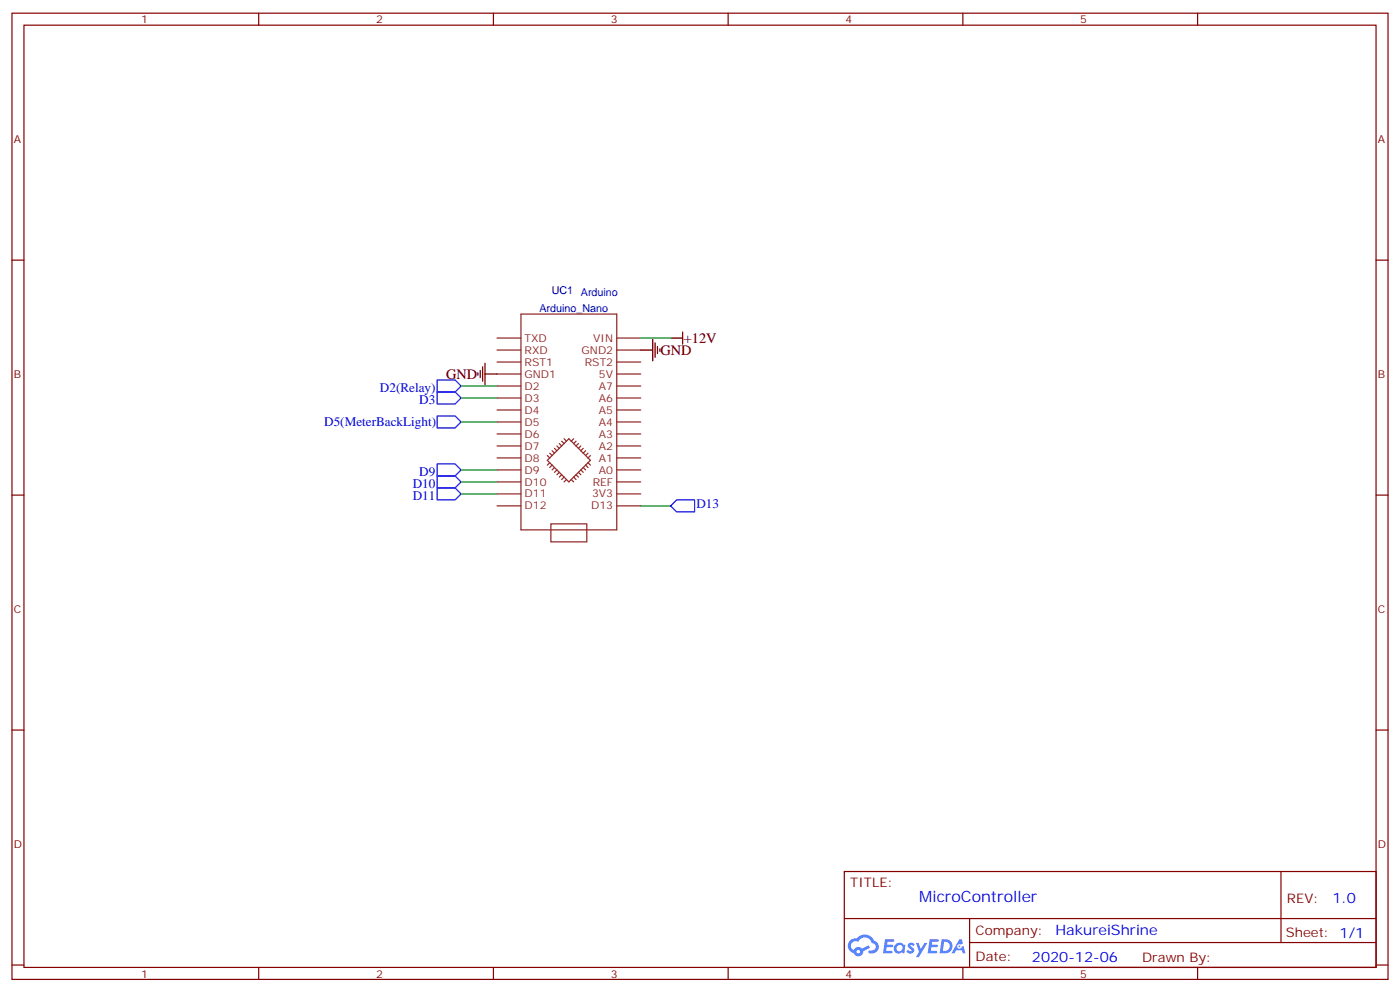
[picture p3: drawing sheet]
<svg xmlns="http://www.w3.org/2000/svg" width="412mm" height="292mm" viewBox="0 0 412 292" stroke-linecap="round" stroke-linejoin="round" font-family="sans-serif">
<g fill="none" stroke="#870000" stroke-width=".35">
<path d="M3.5 3.9h405.4v284.3h-405.4zM7.1 7.4h398.2v277.3h-398.2zM76.2 3.9v3.5M145.3 3.9v3.5M214.5 3.9v3.5M283.6 3.9v3.5M352.8 3.9v3.5M3.5 76.6h3.6M405.3 76.6h3.6M3.5 145.7h3.6M405.3 145.7h3.6M3.5 214.8h3.6"/>
<path d="M405.3 214.8h3.6M248.7 256.5h156.6v28.2h-156.6zM377.3 256.5v20.9M248.7 270.3h156.5M285.6 277.4h119.6M285.6 270.3v14.1M3.5 284h3.6M76.2 284.7v3.5M145.3 284.7v3.5M214.5 284.7v3.5M283.6 284.7v3.5M352.8 284.7v3.5"/>
<path d="M405.3 284h3.6"/>
</g>
<g fill="#5487ff">
<path d="M267.7 277.6a1.22 1.22 0 0 1 1.7 .3l-.4 .6a.47 .47 0 0 0-.3-.4 .47 .47 0 0 0-.5 .2l.1 .2a1.14 1.14 0 0 1 .8 1.8 1.14 1.14 0 0 1-1.9-.1l-.2-.1 .5-.6 .7 .4a.29 .29 0 0 0 .3-.2 .29 .29 0 0 0-.2-.3 1.04 1.04 0 0 1-.6-1.8z"/>
<path d="M260.7 276.4h2.4l.3 .2-.2 .5h-1.8l-.1 .9h1.5l.3 .4-.3 .3h-1.6l-.2 1.1 1.7 .1 .2 .3-.2 .3-2.6 .1z"/>
<path d="M273.8 276.4h2.4l.3 .2-.1 .5h-1.8l-.2 .9h1.6l.3 .4-.4 .3h-1.6l-.1 1.1 1.7 .1 .2 .3-.2 .3h-2.6z"/>
<path d="M282.6 276.4h.7l.3 1.3-.6 .3a.69 .69 0 0 0-1 .2 .69 .69 0 0 0 .4 1 .69 .69 0 0 0 .9-.6l.5-.3 .6 2.2h-.8l-.2-.8h-1.8l-.5 .8h-.8z"/>
<path d="M269.8 277.5h.8l.6 1.8 1.1-1.8h.9l-2.6 4.2h-.8l.9-1.6z"/>
<path d="M277.4 276.4l-.6 4.2h1.3a2.11 2.11 0 0 0 2.5-2.2 2.11 2.11 0 0 0-2.5-2zM278.1 277.1a1.39 1.39 0 0 1 1.7 1.5 1.39 1.39 0 0 1-1.8 1.2h-.3z"/>
<path d="M263.7 278a1.54 1.54 0 0 0-.1 2.2 1.54 1.54 0 0 0 2.2 .1l.6 .3 .3-2.3-.2-.3h-.4a1.49 1.49 0 0 0-2.4 0zM264 279a.94 .94 0 0 1 1.8 0 .94 .94 0 0 1-1.8 0z"/>
<path d="M250.4 276.8a2.18 2.18 0 0 0 1.1 3.7 1.44 1.44 0 0 0 1.6 .9 1.44 1.44 0 0 0 1.2-1.5l2-1-.5-.7-1.9 1a1.47 1.47 0 0 0-2.4 .4 1.39 1.39 0 0 1-.7-1.9 1.39 1.39 0 0 1 2-.5 2.12 2.12 0 0 1 2.2-1.3 2.12 2.12 0 0 1 1.9 1.7 1.14 1.14 0 0 1 1.1 1.4 1.14 1.14 0 0 1-1.7 .7 .43 .43 0 0 0-.5 .4 .43 .43 0 0 0 .4 .5 1.98 1.98 0 0 0 2.5-1.3 1.98 1.98 0 0 0-1.2-2.5 3.1 3.1 0 0 0-5.3-.7l-.9 .1zM252.3 280.1a.55 .55 0 0 1 1.1 0 .55 .55 0 0 1-1.1 0z"/>
<circle cx="282.6" cy="278.5" r=".26"/>
</g>
<g fill="none" stroke="#8c2424" stroke-width=".35">
<path d="M146.4 99.5h7.1M153.5 92.4h28.2v63.5h-28.2zM181.7 99.5h7M146.4 117.1h7.1M146.4 113.6h7.1M146.4 110.1h7.1M146.4 106.5h7.1M146.4 103h7.1M181.7 117.1h7M181.7 113.6h7M181.7 110.1h7M181.7 106.5h7"/>
<path d="M181.7 103h7M146.4 138.3h7.1M146.4 134.8h7.1M146.4 131.2h7.1M146.4 127.7h7.1M146.4 124.2h7.1M146.4 120.6h7.1M161.2 134.1l.7 .7M161.9 133.3l.7 .8M161.9 136.2l-.7 .7M162.6 132.6l.7 .7M162.6 136.9l-.7 .7"/>
<path d="M163.3 131.9l.7 .7M163.3 137.6l-.7 .7M164 131.2l.7 .7M164 138.3l-.7 .7M164.7 139l-.7 .7M164.7 130.5l.8 .7M165.5 129.8l.7 .7M165.5 139.7l-.8 .7M166.2 129.1l.7 .7M167.6 129.1l6.3 6.4-6.3 6.3-6.4-6.3zM169 129.1l-.7 .7M169.7 139.7l.7 .7"/>
<path d="M169.7 129.8l-.7 .7M170.4 139l.7 .7M170.4 130.5l-.7 .7M171.1 138.3l.7 .7M171.1 131.2l-.7 .7M171.8 137.6l.7 .7M171.8 131.9l-.7 .7M172.5 136.9l.7 .7M172.5 132.6l-.7 .7M173.2 136.2l.7 .7M173.2 133.3l-.7 .8M173.9 134.1l-.7 .7"/>
<path d="M181.7 138.3h7M181.7 134.8h7M181.7 131.2h7M181.7 127.7h7M181.7 124.2h7M181.7 120.6h7M146.4 145.3h7.1M146.4 141.8h7.1M146.4 148.9h7.1M162.3 154.2h10.6v5.3h-10.6zM166.2 140.4l-.7 .7M166.9 141.1l-.7 .7"/>
<path d="M168.3 141.1l.7 .7M169 140.4l.7 .7M181.7 145.3h7M181.7 141.8h7M181.7 148.9h7"/>
</g>
<path d="M192.3 99.8v6.4M197.6 99.5h3.5M201.1 97.7v3.5M140.8 109.7v.7M141.5 109v2.1M142.2 107.9v4.3M142.9 110.1h3.5M142.9 106.9v6.3M188.7 103h3.6M193 100.9v4.2M193.7 102v2.1M194.4 102.7v.7" fill="none" stroke="#000" stroke-width=".35"/>
<path d="M188.7 99.5h8.9M135.8 113.6h10.6M135.8 117.1h10.6M135.8 138.3h10.6M135.8 124.2h10.6M135.8 141.8h10.6M135.8 145.3h10.6M188.7 148.9h8.9" fill="none" stroke="#008700" stroke-width=".35"/>
<path d="M128.8 111.8h5.3l1.7 1.8-1.7 1.8h-5.3zM128.8 115.4h5.3l1.7 1.7-1.7 1.8h-5.3zM128.8 136.5h5.3l1.7 1.8-1.7 1.8h-5.3zM128.8 122.4h5.3l1.7 1.8-1.7 1.7h-5.3zM128.8 140.1h5.3l1.7 1.7-1.7 1.8h-5.3zM128.8 143.6h5.3l1.7 1.7-1.7 1.8h-5.3zM197.6 148.9l1.7-1.8h5.3v3.5h-5.3z" fill="none" stroke="#00f" stroke-width=".35"/>
<text font-size="4.6" fill="#00f" x="270.8" y="265.5">MicroController</text>
<g font-size="4.2">
<text x="201.4" y="100.9">+12V</text>
<text x="194.6" y="104.4">GND</text>
<text x="131.4" y="111.4">GND</text>
</g>
<g font-size="4.2" fill="#00f">
<text x="392.5" y="265.7">1.0</text>
<text x="310.9" y="275.3">HakureiShrine</text>
<text x="304" y="283.1">2020-12-06</text>
</g>
<g font-size="3.9" fill="#00f">
<text x="111.9" y="115.4">D2(Relay)</text>
<text x="123.5" y="118.9">D3</text>
<text x="95.5" y="125.4">D5(MeterBackLight)</text>
<text x="121.6" y="143.6">D10</text>
<text x="123.5" y="140.1">D9</text>
<text x="121.6" y="147.1">D11</text>
<text x="205.1" y="149.6">D13</text>
</g>
<g font-size="3.9" fill="#800">
<text x="250.5" y="261.1">TITLE:</text>
<text x="379.1" y="265.7">REV:</text>
<text x="287.4" y="275.3">Company:</text>
<text x="378.7" y="275.9">Sheet: 1/1</text>
<text x="287.4" y="282.9">Date:</text>
<text x="336.4" y="283">Drawn By:</text>
</g>
<g font-size="3.2" fill="#800">
<text x="41.6" y="6.9">1</text>
<text x="110.8" y="6.9">2</text>
<text x="179.9" y="6.9">3</text>
<text x="249.1" y="6.9">4</text>
<text x="318.2" y="6.9">5</text>
<text x="4.1" y="42">A</text>
<text x="405.9" y="42">A</text>
<text x="4.1" y="111.1">B</text>
<text x="405.9" y="111.1">B</text>
<text x="4.1" y="180.3">C</text>
<text x="405.9" y="180.3">C</text>
<text x="4.1" y="249.4">D</text>
<text x="405.9" y="249.4">D</text>
<text x="41.6" y="287.7">1</text>
<text x="110.8" y="287.7">2</text>
<text x="179.9" y="287.7">3</text>
<text x="249.1" y="287.7">4</text>
<text x="318.2" y="287.7">5</text>
</g>
<g font-size="3.2" fill="#000080">
<text x="162.5" y="86.4">UC1</text>
<text x="171.1" y="87.1">Arduino</text>
<text x="158.9" y="91.8">Arduino_Nano</text>
</g>
<g font-size="3.2" fill="#8d2323">
<text x="154.5" y="100.5">TXD</text>
<text x="174.7" y="100.5">VIN</text>
<text x="154.5" y="107.6">RST1</text>
<text x="154.5" y="104.1">RXD</text>
<text x="171.3" y="104.1">GND2</text>
<text x="172.3" y="107.6">RST2</text>
<text x="154.5" y="111.1">GND1</text>
<text x="176.4" y="111.1">5V</text>
<text x="154.5" y="118.2">D3</text>
<text x="154.5" y="114.7">D2</text>
<text x="176.4" y="114.7">A7</text>
<text x="176.4" y="118.2">A6</text>
<text x="154.5" y="125.2">D5</text>
<text x="154.5" y="121.7">D4</text>
<text x="176.4" y="121.7">A5</text>
<text x="176.4" y="125.2">A4</text>
<text x="154.5" y="128.8">D6</text>
<text x="176.4" y="128.8">A3</text>
<text x="154.5" y="135.8">D8</text>
<text x="154.5" y="132.3">D7</text>
<text x="176.4" y="132.3">A2</text>
<text x="176.4" y="135.8">A1</text>
<text x="154.5" y="142.9">D10</text>
<text x="154.5" y="139.3">D9</text>
<text x="174.6" y="142.9">REF</text>
<text x="176.4" y="139.3">A0</text>
<text x="154.5" y="146.4">D11</text>
<text x="154.5" y="149.9">D12</text>
<text x="174.1" y="149.9">D13</text>
<text x="174.4" y="146.4">3V3</text>
</g>
</svg>
